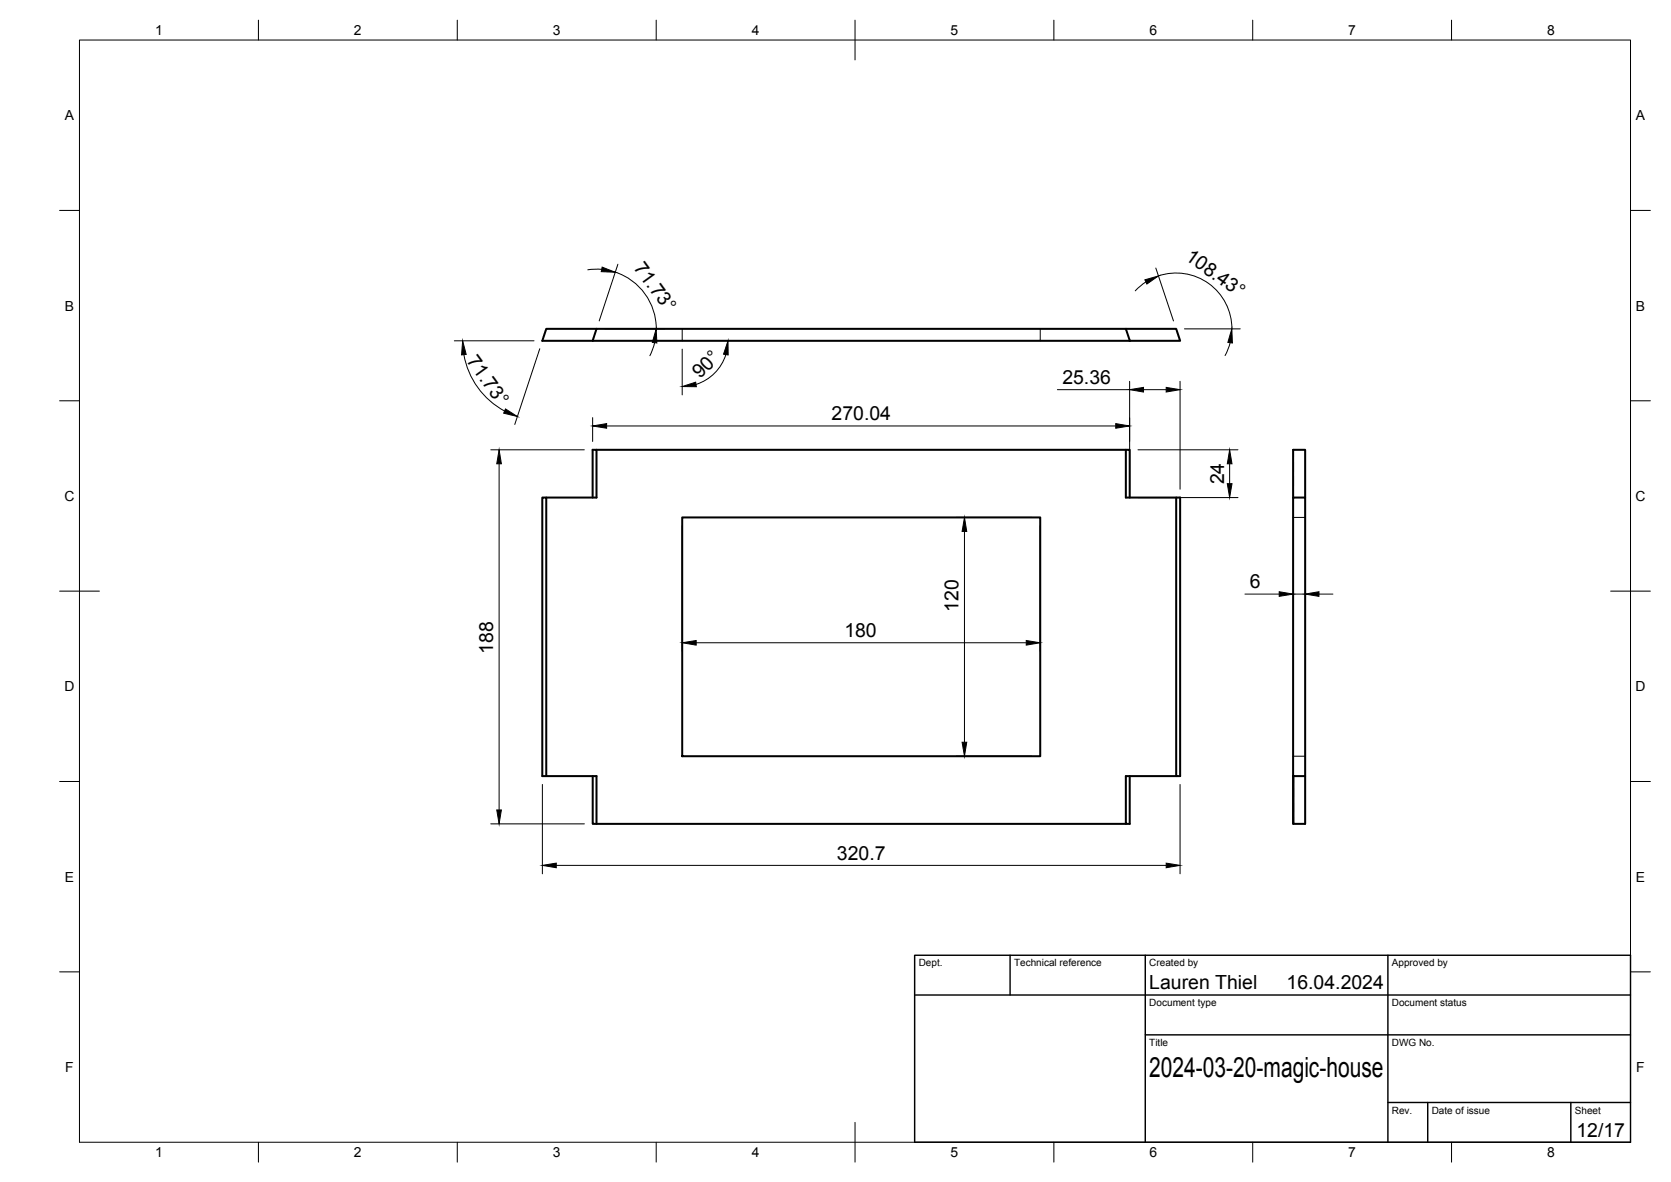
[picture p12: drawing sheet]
<svg xmlns="http://www.w3.org/2000/svg" width="420mm" height="297mm" viewBox="0 0 420 297" stroke-linecap="round" stroke-linejoin="round" font-family="sans-serif">
<!-- layer: Visible -->
<g fill="none" stroke="#000" stroke-width=".51">
<path d="M150 82.6l-1 3h135.1M150 82.6h-12.6l-1 3h12.6M150 82.6h133.1M283.1 82.6h12.6l1 3h-12.6M283.1 82.6l1 3M150 113h133.1M137.4 125h12.6v-12h-1v12M171.5 130h90.1v60h-90.1zM284.1 125v-12h-1v12h13.6v70h-1v-70M325.1 125v-12h3.1v12M137.4 195v-70h-1v70h13.6v12M149 195v12h134.1"/>
<path d="M284.1 195v12h-1v-12h12.6M325.1 195v-70h3.1v70h-3.1l.1 12M325.2 195v12h3v-12"/>
</g>
<!-- layer: Hidden -->
<g fill="none" stroke="#000" stroke-width=".25">
<path d="M149 85.6h.1M171.5 82.6v3M261.6 82.6v3M325.2 113v1.9M325.2 116.1v2.3M325.2 119.6v2.4M325.1 130h3.1M325.2 123.2v1.8M325.1 190h3.1M325.2 195v1.9M325.2 198.1v2.3M325.2 201.6v2.4"/>
<path d="M325.2 205.2v1.8"/>
</g>
<!-- layer: BORDER -->
<g fill="none" stroke="#000" stroke-width=".25">
<path d="M20 10.1h390v276.9h-390zM65 5.1v5M115 5.1v5M165 5.1v5M215 5.1v10M265 5.1v5M315 5.1v5M365 5.1v5M15 52.9h5M410 52.9h5M15 100.7h5M410 100.7h5"/>
<path d="M15 148.6h10M405 148.6h10M15 196.4h5M410 196.4h5M15 244.2h5M410 244.2h5M65 287v5M115 287v5M165 287v5M215 282.1v9.9M265 287v5M315 287v5"/>
<path d="M365 287v5"/>
</g>
<!-- layer: TITLEBLOCK -->
<path d="M230 240.1h180v46.9h-180zM230 250h180M254 240.1v9.9M288 240.1v46.9M349 240.1v46.9M288 260.1h122M349 277.1h61M359 277.1v9.9M395 277.1v9.9" fill="none" stroke="#000" stroke-width=".36"/>
<!-- layer: FD_Dimensions -->
<g fill="none" stroke="#000" stroke-width=".25">
<path d="M151.3 67.7l-3.5 .1M154.7 68.4a15 15 0 0 1 10.3 14.2M155.4 66.4l-4.7 14.3M288.1 70.8l-2.6 2.3M290.6 67.4l4.5 13.3M291.3 69.3a14 14 0 0 1 18.5 13.3M114.2 85.6h20.1M116.6 89.1a20.1 20.1 0 0 0 10.3 14.2M135.7 87.6l-6.3 19.1M152.1 82.6h15M164.6 86.1l-1.2 3.3M171.5 87.7v11.5"/>
<path d="M182.5 89.1a11.5 11.5 0 0 1-7.5 7.5M265.9 97.9h18.1M284 95.8v27.1M287.5 97.9h5.7M296.7 95.8v27.1M297.8 82.6h14M309.3 86.1l-1.3 3.3M123.4 113h23.5M125.5 116.6v86.9M149 105v5.9M152.5 107h128M286.1 113h25.2"/>
<path d="M309.2 116.6v4.9M171.5 132.1v31.5M240.4 130h19M242.5 133.5v53M261.5 132.1v31.5M286.1 125h25.2M313 149.3h8.6M325.1 149.3h3M331.6 149.3h3.6M175 161.5h83M136.4 197.1v22.5M240.4 190h19"/>
<path d="M296.7 197.1v22.5M123.4 207h23.5M139.9 217.5h153.3"/>
</g>
<g fill="#000" stroke="#000" stroke-width=".25">
<path d="M151.4 67.1l3.3 1.3-3.5-.1zM287.9 70.3l3.4-1-2.9 2.1zM116.3 85.6l.9 3.5-1.1 .1zM165 82.6l.2 3.6-1.2-.2zM171.5 97.1l3.4-1.1 .2 1.2zM183 85.6l.1 3.6-1.2-.2zM284 97.9l3.5-.5v1.1zM293.2 97.4l3.5 .5-3.5 .6zM309.7 82.6l.2 3.6-1.2-.2zM125.5 113l.6 3.6h-1.2zM127.1 102.8l3 1.9-3.5-.9zM149 107l3.5-.5v1.1z"/>
<path d="M280.5 106.5l3.5 .5-3.5 .6zM309.2 113l.6 3.6h-1.2zM242.5 130l.6 3.5h-1.2zM308.6 121.5h1.2l-.6 3.5zM321.6 148.7l3.5 .6-3.5 .6zM328.1 149.3l3.5-.6v1.2zM171.5 161.5l3.5-.5v1.1zM258 161l3.5 .5-3.5 .6zM241.9 186.5h1.2l-.6 3.5zM124.9 203.5h1.2l-.6 3.5zM136.4 217.5l3.5-.6v1.2zM293.2 216.9l3.5 .6-3.5 .6z"/>
</g>
<text font-size="7" x="289" y="270.6">2024-03-20-magic-house</text>
<g font-size="4.9">
<text x="297.8" y="65.1" transform="rotate(36 297.8 65.1)">108.43°</text>
<text x="159.2" y="67.3" transform="rotate(54 159.2 67.3)">71.73°</text>
<text x="117.2" y="90.8" transform="rotate(54 117.2 90.8)">71.73°</text>
<text x="176.1" y="95.3" transform="rotate(-45 176.1 95.3)">90°</text>
<text x="267.1" y="96.5">25.36</text>
<text x="209.1" y="105.6">270.04</text>
<text x="307.8" y="121.7" transform="rotate(-90 307.8 121.7)">24</text>
<text x="314.3" y="147.8">6</text>
<text x="241" y="153.7" transform="rotate(-90 241 153.7)">120</text>
<text x="212.3" y="160.1">180</text>
<text x="124" y="164.3" transform="rotate(-90 124 164.3)">188</text>
<text x="210.4" y="216">320.7</text>
<text x="289" y="248.5">Lauren Thiel</text>
<text x="323.5" y="248.5">16.04.2024</text>
<text x="396.4" y="285.7">12/17</text>
</g>
<g font-size="3.5">
<text x="39" y="8.8">1</text>
<text x="89" y="8.8">2</text>
<text x="139" y="8.8">3</text>
<text x="189" y="8.8">4</text>
<text x="239" y="8.8">5</text>
<text x="289" y="8.8">6</text>
<text x="339" y="8.8">7</text>
<text x="389" y="8.8">8</text>
<text x="16.3" y="30.2">A</text>
<text x="411.3" y="30.2">A</text>
<text x="16.3" y="78">B</text>
<text x="411.3" y="78">B</text>
<text x="16.2" y="125.9">C</text>
<text x="411.2" y="125.9">C</text>
<text x="16.2" y="173.7">D</text>
<text x="411.2" y="173.7">D</text>
<text x="16.3" y="221.6">E</text>
<text x="411.3" y="221.6">E</text>
<text x="16.4" y="269.4">F</text>
<text x="411.4" y="269.4">F</text>
<text x="39" y="290.8">1</text>
<text x="89" y="290.8">2</text>
<text x="139" y="290.8">3</text>
<text x="189" y="290.8">4</text>
<text x="239" y="290.8">5</text>
<text x="289" y="290.8">6</text>
<text x="339" y="290.8">7</text>
<text x="389" y="290.8">8</text>
</g>
<g font-size="2.5">
<text x="231" y="242.9">Dept.</text>
<text x="255" y="242.9">Technical reference</text>
<text x="289" y="242.9">Created by</text>
<text x="350" y="242.9">Approved by</text>
<text x="289" y="252.8">Document type</text>
<text x="350" y="252.8">Document status</text>
<text x="289" y="262.9">Title</text>
<text x="350" y="262.9">DWG No.</text>
<text x="350" y="279.9">Rev.</text>
<text x="360" y="279.9">Date of issue</text>
<text x="396" y="279.9">Sheet</text>
</g>
</svg>
